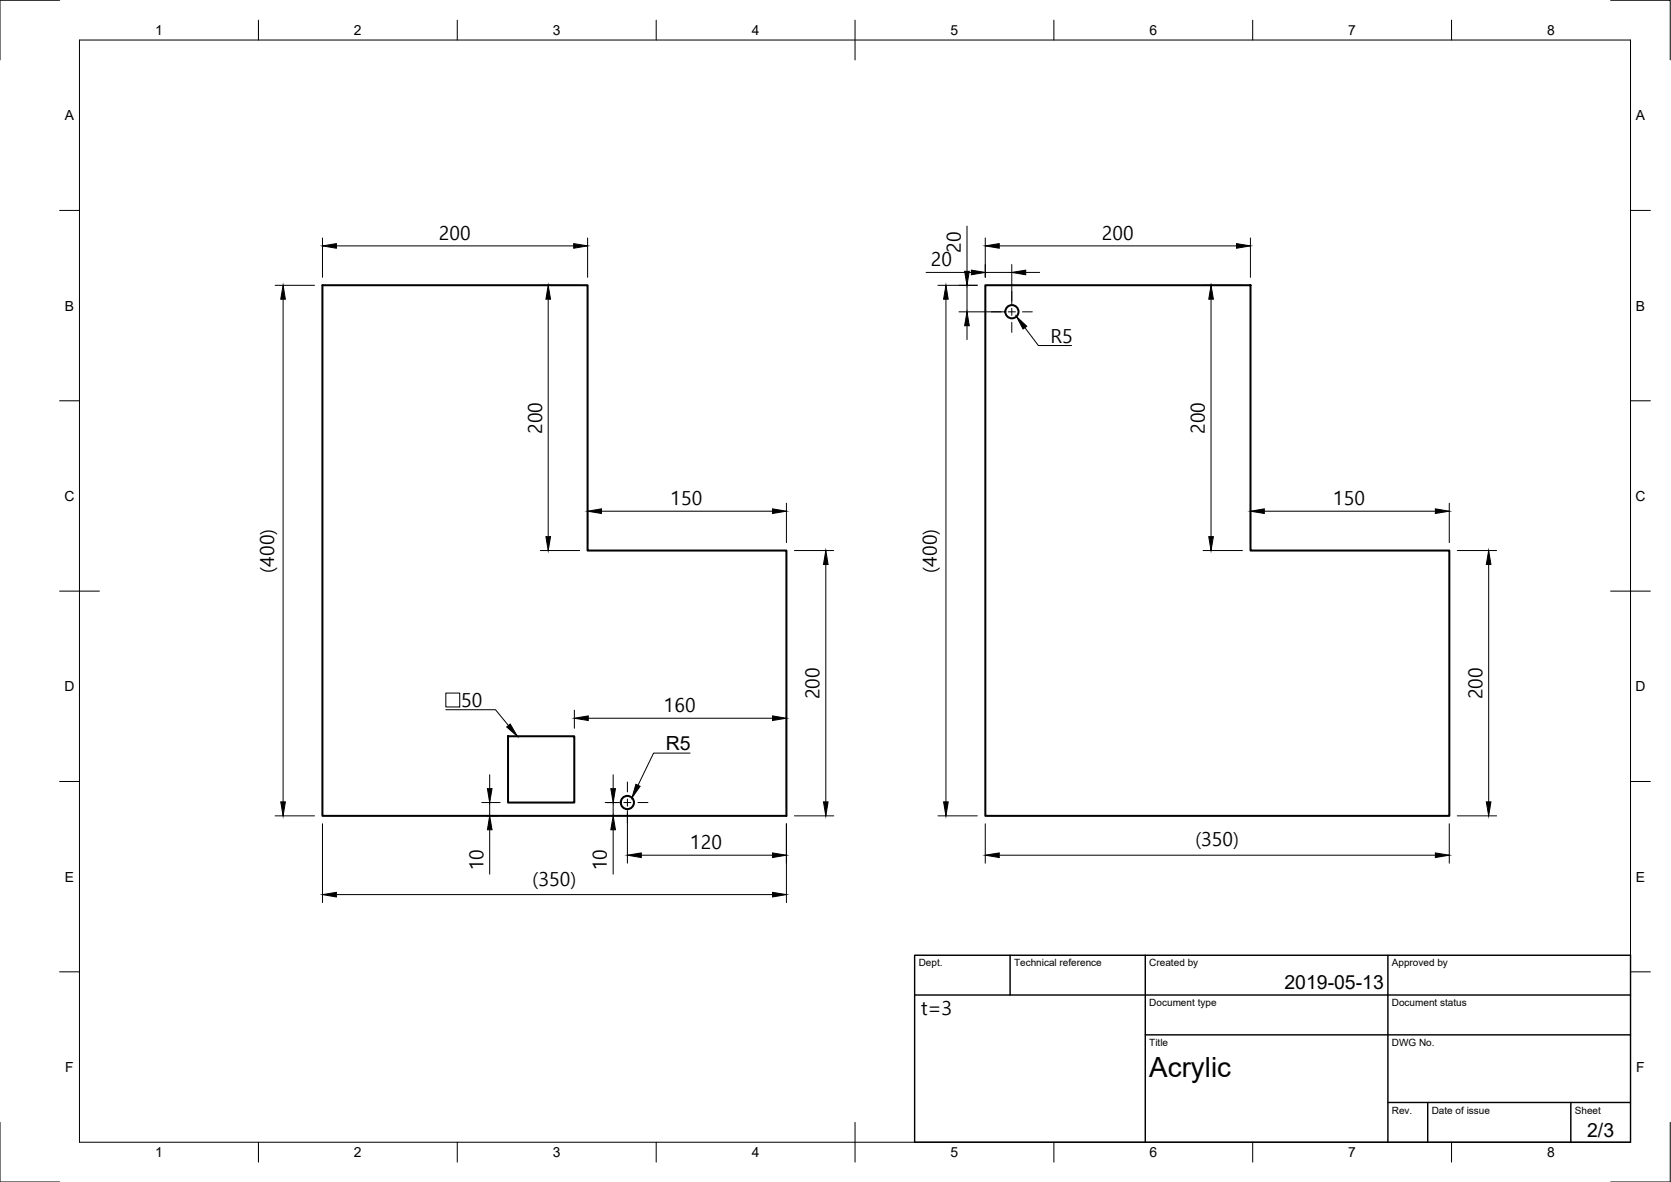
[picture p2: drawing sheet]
<svg xmlns="http://www.w3.org/2000/svg" width="420mm" height="297mm" viewBox="0 0 420 297" stroke-linecap="round" stroke-linejoin="round" font-family="sans-serif">
<!-- layer: Visible -->
<g fill="none" stroke="#000" stroke-width=".51">
<path d="M81.1 71.7h66.6v66.7h50v66.6h-116.6zM247.8 71.7h66.6v66.7h50v66.6h-116.6zM127.7 185h16.7v16.7h-16.7z"/>
<circle cx="254.4" cy="78.3" r="1.66"/>
<circle cx="157.7" cy="201.7" r="1.66"/>
</g>
<!-- layer: Border -->
<g fill="none" stroke="#000" stroke-width=".25">
<path d="M15 .1h-15v15M20 10.1h390v276.9h-390zM65 5.1v5M115 5.1v5M165 5.1v5M215 5.1v10M265 5.1v5M315 5.1v5M365 5.1v5M405 .1h15v15M15 52.9h5M410 52.9h5"/>
<path d="M15 100.7h5M410 100.7h5M15 148.6h10M405 148.6h10M15 196.4h5M410 196.4h5M15 244.2h5M410 244.2h5M0 282.1v14.9h15M65 287v5M115 287v5M165 287v5"/>
<path d="M215 282.1v9.9M265 287v5M315 287v5M365 287v5M420 282.1v14.9h-15"/>
</g>
<!-- layer: TitleBlock -->
<path d="M230 240.1h180v46.9h-180zM230 250h180M254 240.1v9.9M288 240.1v46.9M349 240.1v46.9M288 260.1h122M349 277.1h61M359 277.1v9.9M395 277.1v9.9" fill="none" stroke="#000" stroke-width=".36"/>
<!-- layer: Dimensions -->
<g fill="none" stroke="#000" stroke-width=".25">
<path d="M81.1 59.8v9.9M147.7 59.8v9.9M243.1 56.8v11.4M247.7 59.8v9.9M314.4 59.8v9.9M69.2 71.7h9.9M71.2 75.2v126.3M84.6 61.8h59.7M135.8 71.7h10M137.8 75.2v59.7M232.9 68.5h11.3M235.8 71.7h9.9"/>
<path d="M237.8 75.2v126.3M241.1 78.4h11.3M243.1 71.7v6.7M247.7 68.5h6.7M251.2 61.8h59.7M254.4 66.5v9.9M257.9 68.5h3.5M302.5 71.7h9.9M304.5 75.2v59.7M243.1 81.9v3.5M135.8 138.4h10M147.7 126.5v9.9"/>
<path d="M151.2 128.5h43M197.7 126.5v9.9M199.7 138.4h9.9M302.5 138.4h9.9M314.4 126.5v9.9M317.9 128.5h43M364.4 126.5v9.9M366.4 138.4h9.9M207.6 141.9v59.6M374.3 141.9v59.6M144.4 178.5v4.5M197.7 178.5v24.5"/>
<path d="M123.1 194.7v3.5M147.9 180.5h46.3M154.2 194.7v3.5M69.2 205h9.9M81.1 207v19.8M121.1 201.7h4.7M122.4 205h2.7M123.1 201.7v3.3M123.1 208.5v11.2M152.2 201.7h3.5M154.2 201.7v3.3M154.2 208.5v11.2"/>
<path d="M157.8 203.7v13.2M161.2 214.9h33M197.7 207v19.8M199.7 205h9.9M235.8 205h9.9M247.7 207v9.9M251.2 214.9h109.7M364.4 207v9.9M366.4 205h9.9M84.6 224.8h109.6"/>
</g>
<g fill="#000" stroke="#000" stroke-width=".25">
<path d="M71.2 71.7l.6 3.5h-1.2zM81.1 61.8l3.5-.6v1.2zM137.8 71.7l.6 3.5h-1.1zM144.3 61.2l3.4 .6-3.4 .6zM237.8 71.7l.6 3.5h-1.1zM242.5 68.2h1.2l-.6 3.5zM244.2 67.9l3.5 .6-3.5 .6zM247.7 61.8l3.5-.6v1.2zM254.4 68.5l3.5-.6v1.2zM304.5 71.7l.6 3.5h-1.2zM310.9 61.2l3.5 .6-3.5 .6zM243.1 78.4l.6 3.5h-1.2z"/>
<path d="M137.3 134.9h1.1l-.6 3.5zM147.7 128.5l3.5-.6v1.1zM194.2 127.9l3.5 .6-3.5 .5zM303.9 134.9h1.2l-.6 3.5zM314.4 128.5l3.5-.6v1.1zM360.9 127.9l3.5 .6-3.5 .5zM207.6 138.4l.6 3.5h-1.1zM374.3 138.4l.6 3.5h-1.2zM144.4 180.5l3.5-.6v1.2zM194.2 179.9l3.5 .6-3.5 .6zM122.6 198.2h1.1l-.6 3.5zM153.6 198.2h1.1l-.5 3.5z"/>
<path d="M70.6 201.5h1.2l-.6 3.5zM123.1 205l.6 3.5h-1.1zM154.2 205l.5 3.5h-1.1zM157.8 214.9l3.4-.6v1.2zM194.2 214.3l3.5 .6-3.5 .6zM207.1 201.5h1.1l-.6 3.5zM237.3 201.5h1.1l-.6 3.5zM247.7 214.9l3.5-.6v1.2zM360.9 214.3l3.5 .6-3.5 .6zM373.7 201.5h1.2l-.6 3.5zM81.1 224.8l3.5-.6v1.2zM194.2 224.2l3.5 .6-3.5 .6z"/>
</g>
<!-- layer: Annotations -->
<path d="M255.6 79.6l2.6 2.4-1 .7zM159.9 197.1l1.1 .5-2.1 2.9z" fill="#000" stroke="#000" stroke-width=".25"/>
<path d="M257.7 82.3l3.4 4.5h8.3M173.5 189.3h-9.2l-3.9 8" fill="none" stroke="#000" stroke-width=".25"/>
<!-- layer: Center Lines -->
<path d="M249.2 78.4h2.5M253.5 78.4h1.8M254.4 73.2v2.5M254.4 77.5v1.8M257.1 78.4h2.5M254.4 81v2.5M157.8 196.5v2.5M152.6 201.7h2.5M156.8 201.7h1.8M157.8 200.8v1.8M157.8 204.4v2.4M160.4 201.7h2.5" fill="none" stroke="#000" stroke-width=".25"/>
<text font-size="16.3" x="110.8" y="186.3">o50</text>
<text font-size="7" x="289" y="270.6">Acrylic</text>
<g font-size="4.9">
<text x="110.4" y="60.2">200</text>
<text x="241.6" y="63.5" transform="rotate(-90 241.6 63.5)">20</text>
<text x="277" y="60.2">200</text>
<text x="234.1" y="66.9">20</text>
<text x="264.1" y="86.1">R5</text>
<text x="136.3" y="109.1" transform="rotate(-90 136.3 109.1)">200</text>
<text x="303" y="109.1" transform="rotate(-90 303 109.1)">200</text>
<text x="168.6" y="126.9">150</text>
<text x="335.2" y="126.9">150</text>
<text x="68.9" y="143.9" transform="rotate(-90 68.9 143.9)">(400)</text>
<text x="235.5" y="143.9" transform="rotate(-90 235.5 143.9)">(400)</text>
<text x="115.9" y="177.7">50</text>
<text x="166.9" y="178.9">160</text>
<text x="206.1" y="175.8" transform="rotate(-90 206.1 175.8)">200</text>
<text x="372.7" y="175.8" transform="rotate(-90 372.7 175.8)">200</text>
<text x="167.4" y="188.5">R5</text>
<text x="173.6" y="213.4">120</text>
<text x="300.6" y="212.6">(350)</text>
<text x="121.6" y="218.7" transform="rotate(-90 121.6 218.7)">10</text>
<text x="152.6" y="218.7" transform="rotate(-90 152.6 218.7)">10</text>
<text x="133.9" y="222.5">(350)</text>
<text x="323" y="248.5">2019-05-13</text>
<text x="231.6" y="255.2">t=3</text>
<text x="399.1" y="285.7">2/3</text>
</g>
<g font-size="3.5">
<text x="39" y="8.8">1</text>
<text x="89" y="8.8">2</text>
<text x="139" y="8.8">3</text>
<text x="189" y="8.8">4</text>
<text x="239" y="8.8">5</text>
<text x="289" y="8.8">6</text>
<text x="339" y="8.8">7</text>
<text x="389" y="8.8">8</text>
<text x="16.3" y="30.2">A</text>
<text x="411.3" y="30.2">A</text>
<text x="16.3" y="78">B</text>
<text x="411.3" y="78">B</text>
<text x="16.2" y="125.9">C</text>
<text x="411.2" y="125.9">C</text>
<text x="16.2" y="173.7">D</text>
<text x="411.2" y="173.7">D</text>
<text x="16.3" y="221.6">E</text>
<text x="411.3" y="221.6">E</text>
<text x="16.4" y="269.4">F</text>
<text x="411.4" y="269.4">F</text>
<text x="39" y="290.8">1</text>
<text x="89" y="290.8">2</text>
<text x="139" y="290.8">3</text>
<text x="189" y="290.8">4</text>
<text x="239" y="290.8">5</text>
<text x="289" y="290.8">6</text>
<text x="339" y="290.8">7</text>
<text x="389" y="290.8">8</text>
</g>
<g font-size="2.5">
<text x="231" y="242.9">Dept.</text>
<text x="255" y="242.9">Technical reference</text>
<text x="289" y="242.9">Created by</text>
<text x="350" y="242.9">Approved by</text>
<text x="289" y="252.8">Document type</text>
<text x="350" y="252.8">Document status</text>
<text x="289" y="262.9">Title</text>
<text x="350" y="262.9">DWG No.</text>
<text x="350" y="279.9">Rev.</text>
<text x="360" y="279.9">Date of issue</text>
<text x="396" y="279.9">Sheet</text>
</g>
</svg>
